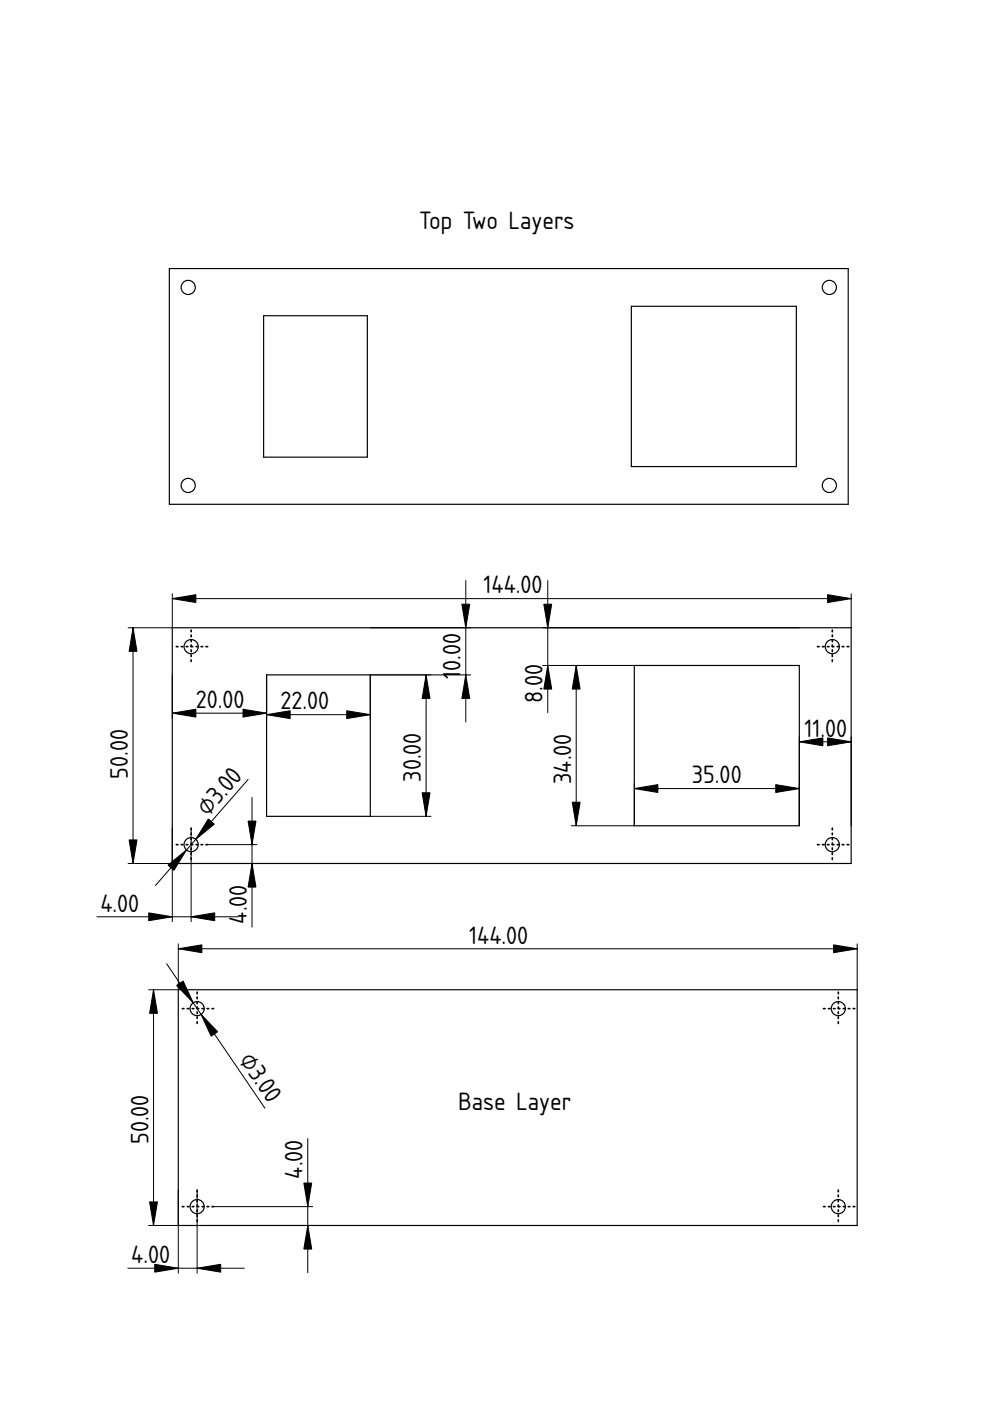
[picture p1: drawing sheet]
<svg xmlns="http://www.w3.org/2000/svg" width="210mm" height="297mm" viewBox="0 0 210 297" stroke-linecap="round" stroke-linejoin="round" font-family="sans-serif">
<path d="M108.5 158.1h.1" fill="none" stroke="#000" stroke-width=".21"/>
<g fill="#fff">
<path d="M134.5 141.1h35v34h-35z" fill-rule="evenodd"/>
<path d="M56.5 143.1h22v30h-22z" fill-rule="evenodd"/>
<circle cx="176.5" cy="179.1" r="1.5"/>
<circle cx="40.5" cy="179.1" r="1.5"/>
<circle cx="40.5" cy="137.1" r="1.5"/>
<circle cx="176.5" cy="137.1" r="1.5"/>
</g>
<g fill="none" stroke="#000" stroke-width=".25">
<path d="M36.5 133.1h144v50h-144zM56.5 143.1h22v30h-22zM134.5 141.1h35v34h-35z"/>
<circle cx="40.5" cy="137.1" r="1.5"/>
<circle cx="176.5" cy="137.1" r="1.5"/>
<circle cx="40.5" cy="179.1" r="1.5"/>
<circle cx="176.5" cy="179.1" r="1.5"/>
</g>
<path d="M40.5 133.6v7M44 137.1h-7M176.5 133.6v7M180 137.1h-7M40.5 175.6v7M44 179.1h-7M176.5 175.6v7M180 179.1h-7" fill="none" stroke="#000" stroke-width=".35" stroke-dasharray=".3 .7"/>
<g fill="none" stroke="#000" stroke-width=".21">
<path d="M28.2 133.1v50M36.5 125.9v7.2h-9.3M36.5 126.9h144M78.5 133.1h21.3M98.8 123.1v30M115.1 133.1h54.4M116.1 123.1v28M180.5 125.9v7.2M36.5 143.1v9.1M36.5 151.2h20M56.5 143.1v9.5M56.5 151.5h22"/>
<path d="M90.3 143.1v30M99.8 143.1h-21.3v9.5M108.5 158.1h.1M115.1 141.1h54.4M122.2 141.1v34M169.5 156.2v18.9M169.5 157.3h11M180.5 156.2v18.9M36.5 175.6v19.8M40.5 175.6v19.8M44 179.1h10.5M52.6 165.3l-19.6 22.4"/>
<path d="M53.4 169.1v27.5M78.5 173.1h12.9M134.5 166.2v8.9h-13.4M134.5 167.2h35M20.6 194.4h29.9M27.2 183.1h9.3M44 183.1h10.5M109.8 234.8h.1"/>
</g>
<g fill="#000" stroke="#000" stroke-width=".21">
<path d="M28.2 133.1l.8 5h-1.6zM36.5 126.9l5-.8v1.7zM97.9 128.1h1.7l-.8 5zM115.3 128.1h1.7l-.9 5zM175.5 126.1l5 .8-5 .9zM36.5 151.2l5-.8v1.6zM51.5 150.4l5 .8-5 .8zM56.5 151.5l5-.8v1.7zM73.5 150.7l5 .8-5 .9zM90.3 143.1l.9 5h-1.7zM98.8 143.1l.8 5h-1.7zM116.1 141.1l.9 5h-1.7z"/>
<path d="M122.2 141.1l.8 5h-1.7zM169.5 157.3l5-.8v1.6zM175.5 156.5l5 .8-5 .8zM44.2 173.6l1.2 1.1-3.9 3.2zM52.6 174.1h1.7l-.9 5zM89.5 168.1h1.7l-.9 5zM121.3 170.1h1.7l-.8 5zM134.5 167.2l5-.8v1.6zM164.5 166.4l5 .8-5 .8zM27.4 178.1h1.6l-.8 5zM31.5 193.5l5 .9-5 .8zM35.6 183.4l3.9-3.2-2.6 4.3z"/>
<path d="M40.5 194.4l5-.9v1.7zM53.4 183.1l.9 5h-1.7z"/>
</g>
<path d="M37.8 209.8h143.9v50h-143.9z" fill-rule="evenodd" fill="#fff"/>
<path d="M109.8 234.8h.1" fill="none" stroke="#000" stroke-width=".21"/>
<g fill="#fff">
<circle cx="177.7" cy="255.8" r="1.5"/>
<circle cx="41.8" cy="255.8" r="1.5"/>
<circle cx="41.8" cy="213.8" r="1.5"/>
<circle cx="177.7" cy="213.8" r="1.5"/>
</g>
<g fill="none" stroke="#000" stroke-width=".25">
<path d="M37.8 209.8h143.9v50h-143.9z"/>
<circle cx="41.8" cy="213.8" r="1.5"/>
<circle cx="177.7" cy="213.8" r="1.5"/>
<circle cx="41.8" cy="255.8" r="1.5"/>
<circle cx="177.7" cy="255.8" r="1.5"/>
</g>
<path d="M41.8 210.3v7M45.3 213.8h-7M177.7 210.3v7M181.2 213.8h-7M41.8 252.3v7M45.3 255.8h-7M177.7 252.3v7M181.2 255.8h-7" fill="none" stroke="#000" stroke-width=".35" stroke-dasharray=".3 .7"/>
<g fill="none" stroke="#000" stroke-width=".21">
<path d="M107.9 81.9h.1M32.6 209.8v50M35.3 204.3l20.9 30.6M37.8 200.1v9.7h-6.3M37.8 201.2h143.9M181.7 200.1v9.7M109.8 234.8h.1M31.5 259.8h6.3M37.8 252.3v17.6M41.8 252.3v17.6M45.3 259.8h21M45.3 255.8h21"/>
<path d="M65.3 241.4v28.4M27.1 268.9h24.7"/>
</g>
<path d="M32.6 209.8l.8 5h-1.7zM37.8 201.2l5-.9v1.7zM37.5 208.9l1.3-.9 2.2 4.6zM42.6 215.1l3.5 3.6-1.3 1zM176.7 200.3l5 .9-5 .8zM31.7 254.8h1.7l-.8 5zM65.3 259.8l.8 5h-1.7zM64.4 250.8h1.7l-.8 5zM32.8 268.1l5 .8-5 .8zM41.8 268.9l5-.8v1.6z" fill="#000" stroke="#000" stroke-width=".21"/>
<path d="M35.9 56.9h143.9v50h-143.9z" fill-rule="evenodd" fill="#fff"/>
<path d="M107.9 81.9h.1" fill="none" stroke="#000" stroke-width=".21"/>
<g fill="#fff">
<path d="M133.9 64.9h34.9v34h-34.9z" fill-rule="evenodd"/>
<path d="M55.9 66.9h22v30h-22z" fill-rule="evenodd"/>
<circle cx="175.8" cy="102.9" r="1.5"/>
<circle cx="39.9" cy="102.9" r="1.5"/>
<circle cx="39.9" cy="60.9" r="1.5"/>
<circle cx="175.8" cy="60.9" r="1.5"/>
</g>
<g fill="none" stroke="#000" stroke-width=".25">
<path d="M35.9 56.9h143.9v50h-143.9zM55.9 66.9h22v30h-22zM133.9 64.9h34.9v34h-34.9z"/>
<circle cx="39.9" cy="60.9" r="1.5"/>
<circle cx="175.8" cy="60.9" r="1.5"/>
<circle cx="39.9" cy="102.9" r="1.5"/>
<circle cx="175.8" cy="102.9" r="1.5"/>
</g>
<g font-size="5">
<text x="88.9" y="48.6">Top Two Layers</text>
<text x="102.5" y="125.8">144.00</text>
<text x="97.7" y="143.9" transform="rotate(-90 97.7 143.9)">1</text>
<text x="97.7" y="142.2" transform="rotate(-90 97.7 142.2)">0.00</text>
<text x="115" y="149.1" transform="rotate(-90 115 149.1)">8.00</text>
<text x="41.5" y="150.1">20.00</text>
<text x="59.5" y="150.4">22.00</text>
<text x="170.6" y="156.2">11.00</text>
<text x="27.1" y="165.1" transform="rotate(-90 27.1 165.1)">50.00</text>
<text x="89.2" y="165.8" transform="rotate(-90 89.2 165.8)">30.00</text>
<text x="121.1" y="166.2" transform="rotate(-90 121.1 166.2)">34.00</text>
<text x="146.7" y="166.1">35.00</text>
<text x="44.1" y="173.3" transform="rotate(-49 44.1 173.3)">⌀3.0</text>
<text x="21.3" y="193.3">4.00</text>
<text x="52.3" y="195.8" transform="rotate(-90 52.3 195.8)">4.00</text>
<text x="99.5" y="200.1">144.00</text>
<text x="50.6" y="224.7" transform="rotate(56 50.6 224.7)">⌀3.0</text>
<text x="97.1" y="235.4">Base Layer</text>
<text x="31.5" y="242.5" transform="rotate(-90 31.5 242.5)">50.00</text>
<text x="64.2" y="249.9" transform="rotate(-90 64.2 249.9)">4.00</text>
<text x="27.8" y="267.8">4.00</text>
</g>
</svg>
